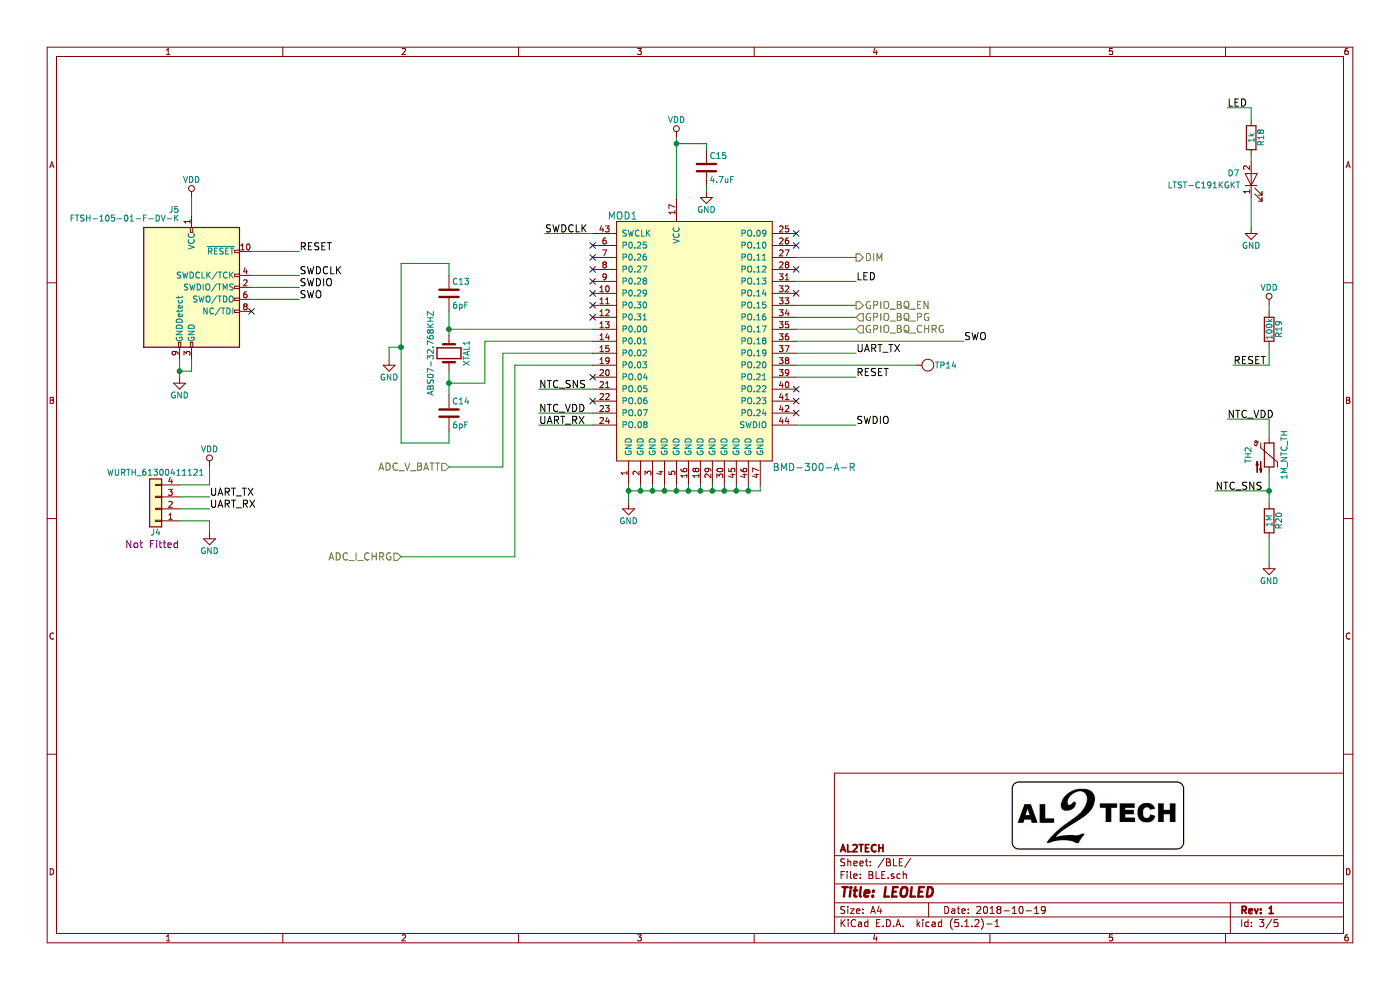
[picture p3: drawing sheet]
EESchema Schematic File Version 4
LIBS:LEOLED_rev1-cache
EELAYER 29 0
EELAYER END
$Descr A4 11693 8268
encoding utf-8
Sheet 3 5
Title "LEOLED"
Date "2018-10-19"
Rev "1"
Comp "AL2TECH"
Comment1 ""
Comment2 ""
Comment3 ""
Comment4 ""
$EndDescr
$Comp
L LEOLED_rev1-rescue:BMD-300-A-R-Modules-LEOLED_rev1-rescue-LEOLED_rev1-rescue MOD1
U 1 1
P 5750 2950
F 0 "MOD1" H 5200 4100 60  0000 C CNN
F 1 "BMD-300-A-R" H 6800 2000 60  0000 C CNN
F 2 "Modules:BLE_Rigado_BMD-300" H 5775 3150 60  0001 L CNN
F 3 "http://www.rigado.com/?wpdmdl=1441" H 5775 3250 60  0001 L CNN
F 4 "1.7V to 3V" H 5775 3350 60  0001 L CNN "Rating"
F 5 "NA" H 5775 3450 60  0001 L CNN "Tolerance"
F 6 "Rigado Inc" H 5775 3550 60  0001 L CNN "Manufacturer"
F 7 "BMD-300-A-R" H 5775 3650 60  0001 L CNN "Manufacturer PN"
F 8 "Digy-Key" H 5775 3750 60  0001 L CNN "Supplier"
F 9 "1604-1006-1-ND" H 5775 3850 60  0001 L CNN "Supplier PN"
F 10 "https://www.digikey.com/product-detail/en/rigado-inc/BMD-300-A-R/1604-1006-1-ND/5878285" H 5775 3950 60  0001 L CNN "Supplier Link"
F 11 "MOD BLE 4.2 NORDIC NRF52832 SOC" H 5775 4050 60  0001 L CNN "Description"
F 12 "Fitted" H 5775 4150 60  0001 L CNN "Assembly Option"
	1    5750 2950
	1    0    0    -1  
$EndComp
$Comp
L LEOLED_rev1-rescue:GND-power-LEOLED_rev1-rescue-LEOLED_rev1-rescue #PWR020
U 1 1
P 5250 4200
F 0 "#PWR020" H 5250 3950 50  0001 C CNN
F 1 "GND" H 5250 4050 50  0000 C CNN
F 2 "" H 5250 4200 50  0001 C CNN
F 3 "" H 5250 4200 50  0001 C CNN
	1    5250 4200
	1    0    0    -1  
$EndComp
$Comp
L LEOLED_rev1-rescue:ABS07-32.768KHZ-Crystal-LEOLED_rev1-rescue-LEOLED_rev1-rescue XTAL1
U 1 1
P 3750 2950
F 0 "XTAL1" H 3750 3100 50  0000 C CNN
F 1 "ABS07-32.768KHZ" H 3750 2800 50  0000 C CNN
F 2 "Crystal:ABS07-32.768KHZ-7-T" H 3775 3150 60  0001 L CNN
F 3 "http://www.abracon.com/Resonators/ABS07.pdf" H 3775 3250 60  0001 L CNN
F 4 "NA" H 3775 3350 60  0001 L CNN "Rating"
F 5 "20ppm" H 3775 3450 60  0001 L CNN "Tolerance"
F 6 "Abracon LLC" H 3775 3550 60  0001 L CNN "Manufacturer"
F 7 "ABS07-32.768KHZ-7-T" H 3775 3650 60  0001 L CNN "Manufacturer PN"
F 8 "Digy-Key" H 3775 3750 60  0001 L CNN "Supplier"
F 9 "535-9543-1-ND" H 3775 3850 60  0001 L CNN "Supplier PN"
F 10 "https://www.digikey.com/products/en?keywords=535-9543-1-ND" H 3775 3950 60  0001 L CNN "Supplier Link"
F 11 "32.768kHz ±20ppm Crystal 7pF 70 kOhms 2-SMD, No Lead" H 3775 4050 60  0001 L CNN "Description"
F 12 "Fitted" H 3775 4150 60  0001 L CNN "Assembly Option"
	1    3750 2950
	0    1    1    0   
$EndComp
$Comp
L LEOLED_rev1-rescue:VDD-power-LEOLED_rev1-rescue-LEOLED_rev1-rescue #PWR021
U 1 1
P 5650 1150
F 0 "#PWR021" H 5650 1000 50  0001 C CNN
F 1 "VDD" H 5650 1300 50  0000 C CNN
F 2 "" H 5650 1150 50  0001 C CNN
F 3 "" H 5650 1150 50  0001 C CNN
	1    5650 1150
	1    0    0    -1  
$EndComp
$Comp
L LEOLED_rev1-rescue:4.7uF-Ceramic_Capacitor_SMD_16V-LEOLED_rev1-rescue-LEOLED_rev1-rescue C15
U 1 1
P 5900 1400
F 0 "C15" H 5925 1500 50  0000 L CNN
F 1 "4.7uF" H 5925 1300 50  0000 L CNN
F 2 "Ceramic_Capacitor_SMD:C_0603_1608Metric" H 5925 1600 60  0001 L CNN
F 3 "http://www.samsungsem.com/kr/front/downloadcms.do?path=/kr/support/product-search/mlcc/__icsFiles/afieldfile/2014/11/05&fileName=C_CL10A475KO8NNNC.pdf" H 5925 1700 60  0001 L CNN
F 4 "16V" H 5925 1800 60  0001 L CNN "Rating"
F 5 "10% X5R" H 5925 1900 60  0001 L CNN "Tolerance"
F 6 "Samsung Electro-Mechanics" H 5925 2000 60  0001 L CNN "Manufacturer"
F 7 "CL10A475KO8NNNC" H 5925 2100 60  0001 L CNN "Manufacturer PN"
F 8 "Digy-Key" H 5925 2200 60  0001 L CNN "Supplier"
F 9 "1276-1784-1-ND" H 5925 2300 60  0001 L CNN "Supplier PN"
F 10 "https://www.digikey.com/product-detail/en/samsung-electro-mechanics/CL10A475KO8NNNC/1276-1784-1-ND/3889870" H 5925 2400 60  0001 L CNN "Supplier Link"
F 11 "4.7µF ±10% 16V Ceramic Capacitor X5R 0603 (1608 Metric)" H 5925 2500 60  0001 L CNN "Description"
F 12 "Fitted" H 5925 2600 60  0001 L CNN "Assembly Option"
	1    5900 1400
	1    0    0    -1  
$EndComp
$Comp
L LEOLED_rev1-rescue:GND-power-LEOLED_rev1-rescue-LEOLED_rev1-rescue #PWR022
U 1 1
P 5900 1600
F 0 "#PWR022" H 5900 1350 50  0001 C CNN
F 1 "GND" H 5900 1450 50  0000 C CNN
F 2 "" H 5900 1600 50  0001 C CNN
F 3 "" H 5900 1600 50  0001 C CNN
	1    5900 1600
	1    0    0    -1  
$EndComp
$Comp
L LEOLED_rev1-rescue:6pF-Ceramic_Capacitor_SMD_50V-LEOLED_rev1-rescue-LEOLED_rev1-rescue C14
U 1 1
P 3750 3450
F 0 "C14" H 3775 3550 50  0000 L CNN
F 1 "6pF" H 3775 3350 50  0000 L CNN
F 2 "Ceramic_Capacitor_SMD:C_0402_1005Metric" H 3775 3650 60  0001 L CNN
F 3 "http://search.murata.co.jp/Ceramy/image/img/A01X/G101/ENG/GRM1555C1H6R0DA01-01.pdf" H 3775 3750 60  0001 L CNN
F 4 "50V" H 3775 3850 60  0001 L CNN "Rating"
F 5 "±0.5pF" H 3775 3950 60  0001 L CNN "Tolerance"
F 6 "Murata Electronics North America" H 3775 4050 60  0001 L CNN "Manufacturer"
F 7 "GRM1555C1H6R0DA01D" H 3775 4150 60  0001 L CNN "Manufacturer PN"
F 8 "Digy-Key" H 3775 4250 60  0001 L CNN "Supplier"
F 9 "490-5877-1-ND" H 3775 4350 60  0001 L CNN "Supplier PN"
F 10 "https://www.digikey.com/products/en?keywords=490-5877-1-ND" H 3775 4450 60  0001 L CNN "Supplier Link"
F 11 "6pF ±0.5pF 50V Ceramic Capacitor C0G, NP0 0402" H 3775 4550 60  0001 L CNN "Description"
F 12 "Fitted" H 3775 4650 60  0001 L CNN "Assembly Option"
	1    3750 3450
	1    0    0    -1  
$EndComp
$Comp
L LEOLED_rev1-rescue:6pF-Ceramic_Capacitor_SMD_50V-LEOLED_rev1-rescue-LEOLED_rev1-rescue C13
U 1 1
P 3750 2450
F 0 "C13" H 3775 2550 50  0000 L CNN
F 1 "6pF" H 3775 2350 50  0000 L CNN
F 2 "Ceramic_Capacitor_SMD:C_0402_1005Metric" H 3775 2650 60  0001 L CNN
F 3 "http://search.murata.co.jp/Ceramy/image/img/A01X/G101/ENG/GRM1555C1H6R0DA01-01.pdf" H 3775 2750 60  0001 L CNN
F 4 "50V" H 3775 2850 60  0001 L CNN "Rating"
F 5 "±0.5pF" H 3775 2950 60  0001 L CNN "Tolerance"
F 6 "Murata Electronics North America" H 3775 3050 60  0001 L CNN "Manufacturer"
F 7 "GRM1555C1H6R0DA01D" H 3775 3150 60  0001 L CNN "Manufacturer PN"
F 8 "Digy-Key" H 3775 3250 60  0001 L CNN "Supplier"
F 9 "490-5877-1-ND" H 3775 3350 60  0001 L CNN "Supplier PN"
F 10 "https://www.digikey.com/products/en?keywords=490-5877-1-ND" H 3775 3450 60  0001 L CNN "Supplier Link"
F 11 "6pF ±0.5pF 50V Ceramic Capacitor C0G, NP0 0402" H 3775 3550 60  0001 L CNN "Description"
F 12 "Fitted" H 3775 3650 60  0001 L CNN "Assembly Option"
	1    3750 2450
	1    0    0    -1  
$EndComp
$Comp
L LEOLED_rev1-rescue:GND-power-LEOLED_rev1-rescue-LEOLED_rev1-rescue #PWR023
U 1 1
P 3250 3000
F 0 "#PWR023" H 3250 2750 50  0001 C CNN
F 1 "GND" H 3250 2850 50  0000 C CNN
F 2 "" H 3250 3000 50  0001 C CNN
F 3 "" H 3250 3000 50  0001 C CNN
	1    3250 3000
	1    0    0    -1  
$EndComp
$Comp
L LEOLED_rev1-rescue:GND-power-LEOLED_rev1-rescue-LEOLED_rev1-rescue #PWR024
U 1 1
P 10450 1900
F 0 "#PWR024" H 10450 1650 50  0001 C CNN
F 1 "GND" H 10450 1750 50  0000 C CNN
F 2 "" H 10450 1900 50  0001 C CNN
F 3 "" H 10450 1900 50  0001 C CNN
	1    10450 1900
	1    0    0    -1  
$EndComp
$Comp
L LEOLED_rev1-rescue:1k-Resistor_SMD_0603-LEOLED_rev1-rescue-LEOLED_rev1-rescue R18
U 1 1
P 10450 1150
F 0 "R18" V 10530 1150 50  0000 C CNN
F 1 "1k" V 10450 1150 50  0000 C CNN
F 2 "Resistor_SMD:R_0603_1608Metric" H 10475 1350 60  0001 L CNN
F 3 "http://www.te.com/commerce/DocumentDelivery/DDEController?Action=srchrtrv&DocNm=1773204&DocType=DS&DocLang=English" H 10475 1450 60  0001 L CNN
F 4 "0.1W" H 10475 1550 60  0001 L CNN "Rating"
F 5 "1%" H 10475 1650 60  0001 L CNN "Tolerance"
F 6 "TE Connectivity" H 10475 1750 60  0001 L CNN "Manufacturer"
F 7 "CRG0603F1K0" H 10475 1850 60  0001 L CNN "Manufacturer PN"
F 8 "Digy-Key" H 10475 1950 60  0001 L CNN "Supplier"
F 9 "A106049TR-ND" H 10475 2050 60  0001 L CNN "Supplier PN"
F 10 "https://www.digikey.com/product-detail/en/te-connectivity-passive-product/CRG0603F1K0/A106049TR-ND/2380735" H 10475 2150 60  0001 L CNN "Supplier Link"
F 11 "1 kOhms ±1% 0.1W, 1/10W Chip Resistor 0603 (1608 Metric) Thick Film" H 10475 2250 60  0001 L CNN "Description"
F 12 "Fitted" H 10475 2350 60  0001 L CNN "Assembly Option"
	1    10450 1150
	1    0    0    -1  
$EndComp
Text HLabel 3350 4650 0    60   Input ~ 0
ADC_I_CHRG
$Comp
L LEOLED_rev1-rescue:100k-Resistor_SMD_0603-LEOLED_rev1-rescue-LEOLED_rev1-rescue R19
U 1 1
P 10600 2750
F 0 "R19" V 10680 2750 50  0000 C CNN
F 1 "100k" V 10600 2750 50  0000 C CNN
F 2 "Resistor_SMD:R_0603_1608Metric" H 10625 2950 60  0001 L CNN
F 3 "http://www.te.com/commerce/DocumentDelivery/DDEController?Action=srchrtrv&DocNm=1773204&DocType=DS&DocLang=English" H 10625 3050 60  0001 L CNN
F 4 "0.1W" H 10625 3150 60  0001 L CNN "Rating"
F 5 "1%" H 10625 3250 60  0001 L CNN "Tolerance"
F 6 "TE Connectivity" H 10625 3350 60  0001 L CNN "Manufacturer"
F 7 "CRG0603F100K" H 10625 3450 60  0001 L CNN "Manufacturer PN"
F 8 "Digy-Key" H 10625 3550 60  0001 L CNN "Supplier"
F 9 "A106046CT-ND" H 10625 3650 60  0001 L CNN "Supplier PN"
F 10 "https://www.digikey.com/product-detail/en/te-connectivity-passive-product/CRG0603F100K/A106046CT-ND/3477684" H 10625 3750 60  0001 L CNN "Supplier Link"
F 11 "100 kOhms ±1% 0.1W, 1/10W Chip Resistor 0603 (1608 Metric)" H 10625 3850 60  0001 L CNN "Description"
F 12 "Fitted" H 10625 3950 60  0001 L CNN "Assembly Option"
	1    10600 2750
	1    0    0    -1  
$EndComp
$Comp
L LEOLED_rev1-rescue:VDD-power-LEOLED_rev1-rescue-LEOLED_rev1-rescue #PWR025
U 1 1
P 10600 2550
F 0 "#PWR025" H 10600 2400 50  0001 C CNN
F 1 "VDD" H 10600 2700 50  0000 C CNN
F 2 "" H 10600 2550 50  0001 C CNN
F 3 "" H 10600 2550 50  0001 C CNN
	1    10600 2550
	1    0    0    -1  
$EndComp
Text Label 7150 2350 0    60   ~ 0
LED
Text Label 10250 900  0    60   ~ 0
LED
Text Label 10300 3050 0    60   ~ 0
RESET
Text Label 7150 3150 0    60   ~ 0
RESET
Wire Wire Line
	5250 4050 5250 4100
Wire Wire Line
	5250 4100 5350 4100
Wire Wire Line
	6350 4100 6350 4050
Connection ~ 5250 4100
Wire Wire Line
	6250 4050 6250 4100
Connection ~ 6250 4100
Wire Wire Line
	6150 4050 6150 4100
Connection ~ 6150 4100
Wire Wire Line
	6050 4050 6050 4100
Connection ~ 6050 4100
Wire Wire Line
	5950 4050 5950 4100
Connection ~ 5950 4100
Wire Wire Line
	5850 4050 5850 4100
Connection ~ 5850 4100
Wire Wire Line
	5750 4050 5750 4100
Connection ~ 5750 4100
Wire Wire Line
	5650 4050 5650 4100
Connection ~ 5650 4100
Wire Wire Line
	5550 4050 5550 4100
Connection ~ 5550 4100
Wire Wire Line
	5450 4050 5450 4100
Connection ~ 5450 4100
Wire Wire Line
	5350 4050 5350 4100
Connection ~ 5350 4100
Wire Wire Line
	5650 1150 5650 1200
Wire Wire Line
	5650 1200 5900 1200
Wire Wire Line
	5900 1200 5900 1250
Connection ~ 5650 1200
Wire Wire Line
	5900 1550 5900 1600
Wire Wire Line
	3750 2750 4950 2750
Wire Wire Line
	3750 2600 3750 2750
Wire Wire Line
	3750 3100 3750 3200
Wire Wire Line
	3750 3200 4050 3200
Wire Wire Line
	4050 3200 4050 2850
Wire Wire Line
	4050 2850 4950 2850
Wire Wire Line
	3250 3000 3250 2900
Wire Wire Line
	3750 2200 3750 2300
Connection ~ 3750 2750
Wire Wire Line
	3250 2900 3350 2900
Wire Wire Line
	3350 2200 3350 2900
Wire Wire Line
	3350 3700 3750 3700
Wire Wire Line
	3750 3700 3750 3600
Connection ~ 3750 3200
Connection ~ 3350 2900
Wire Wire Line
	3350 2200 3750 2200
Wire Wire Line
	10450 900  10450 1000
Wire Wire Line
	10450 1300 10450 1350
Wire Wire Line
	10450 1650 10450 1900
Wire Wire Line
	10600 3050 10600 2900
Wire Wire Line
	10600 2600 10600 2550
Wire Wire Line
	4300 3050 4950 3050
Wire Wire Line
	4300 3050 4300 4650
Wire Wire Line
	4300 4650 3350 4650
Wire Wire Line
	6650 2350 7150 2350
Wire Wire Line
	10250 900  10450 900 
Wire Wire Line
	10300 3050 10600 3050
Wire Wire Line
	6650 3150 7150 3150
Wire Wire Line
	6650 2750 7150 2750
Wire Wire Line
	6650 2650 7150 2650
Wire Wire Line
	6650 2550 7150 2550
Text HLabel 7150 2550 2    60   Output ~ 0
GPIO_BQ_EN
Text HLabel 7150 2650 2    60   Input ~ 0
GPIO_BQ_PG
Text HLabel 7150 2750 2    60   Input ~ 0
GPIO_BQ_CHRG
$Comp
L LEOLED_rev1-rescue:1M_NTC_TH-Thermistor-LEOLED_rev1-rescue-LEOLED_rev1-rescue TH2
U 1 1
P 10600 3800
F 0 "TH2" V 10425 3800 50  0000 C CNN
F 1 "1M_NTC_TH" V 10725 3800 50  0000 C CNN
F 2 "Resistor_SMD:R_0603_1608Metric" H 10625 4000 60  0001 L CNN
F 3 "https://product.tdk.com/info/en/catalog/datasheets/503021/tpd_commercial_ntc-thermistor_ntcg_en.pdf" H 10625 4100 60  0001 L CNN
F 4 "0.1W" H 10625 4200 60  0001 L CNN "Rating"
F 5 "3%, B25/50 4661K" H 10625 4300 60  0001 L CNN "Tolerance"
F 6 "TDK Corporation" H 10625 4400 60  0001 L CNN "Manufacturer"
F 7 "NTCG164QH105HT1" H 10625 4500 60  0001 L CNN "Manufacturer PN"
F 8 "Digy-Key" H 10625 4600 60  0001 L CNN "Supplier"
F 9 "445-174918-1-ND" H 10625 4700 60  0001 L CNN "Supplier PN"
F 10 "https://www.digikey.com/product-detail/en/tdk-corporation/NTCG164QH105HT1/445-174918-1-ND/6680149" H 10625 4800 60  0001 L CNN "Supplier Link"
F 11 "NTC Thermistor 1M 0603 (1608 Metric)" H 10625 4900 60  0001 L CNN "Description"
F 12 "Fitted" H 10625 5000 60  0001 L CNN "Assembly Option"
	1    10600 3800
	1    0    0    -1  
$EndComp
$Comp
L LEOLED_rev1-rescue:1M-Resistor_SMD_0603-LEOLED_rev1-rescue-LEOLED_rev1-rescue R20
U 1 1
P 10600 4350
F 0 "R20" V 10680 4350 50  0000 C CNN
F 1 "1M" V 10600 4350 50  0000 C CNN
F 2 "Resistor_SMD:R_0603_1608Metric" H 10625 4550 60  0001 L CNN
F 3 "http://www.te.com/commerce/DocumentDelivery/DDEController?Action=srchrtrv&DocNm=1773204&DocType=DS&DocLang=English" H 10625 4650 60  0001 L CNN
F 4 "0.1W" H 10625 4750 60  0001 L CNN "Rating"
F 5 "1%" H 10625 4850 60  0001 L CNN "Tolerance"
F 6 "TE Connectivity" H 10625 4950 60  0001 L CNN "Manufacturer"
F 7 "CRG0603F1M0" H 10625 5050 60  0001 L CNN "Manufacturer PN"
F 8 "Digy-Key" H 10625 5150 60  0001 L CNN "Supplier"
F 9 "A121559CT-ND" H 10625 5250 60  0001 L CNN "Supplier PN"
F 10 "https://www.digikey.com/product-detail/en/te-connectivity-passive-product/CRG0603F1M0/A121559CT-ND/5246506" H 10625 5350 60  0001 L CNN "Supplier Link"
F 11 "1 MOhms ±1% 0.1W, 1/10W Chip Resistor 0603 (1608 Metric)" H 10625 5450 60  0001 L CNN "Description"
F 12 "Fitted" H 10625 5550 60  0001 L CNN "Assembly Option"
	1    10600 4350
	1    0    0    -1  
$EndComp
$Comp
L LEOLED_rev1-rescue:GND-power-LEOLED_rev1-rescue-LEOLED_rev1-rescue #PWR026
U 1 1
P 10600 4700
F 0 "#PWR026" H 10600 4450 50  0001 C CNN
F 1 "GND" H 10600 4550 50  0000 C CNN
F 2 "" H 10600 4700 50  0001 C CNN
F 3 "" H 10600 4700 50  0001 C CNN
	1    10600 4700
	1    0    0    -1  
$EndComp
Wire Wire Line
	10600 4500 10600 4700
Wire Wire Line
	10600 3950 10600 4100
Wire Wire Line
	10150 4100 10600 4100
Connection ~ 10600 4100
Wire Wire Line
	10600 3650 10600 3500
Wire Wire Line
	10600 3500 10250 3500
Text Label 10250 3500 0    60   ~ 0
NTC_VDD
Text Label 10150 4100 0    60   ~ 0
NTC_SNS
Wire Wire Line
	4500 3250 4950 3250
Wire Wire Line
	4500 3450 4950 3450
Text Label 4500 3450 0    60   ~ 0
NTC_VDD
Text Label 4500 3250 0    60   ~ 0
NTC_SNS
Wire Wire Line
	6650 2150 7150 2150
Text HLabel 7150 2150 2    60   Output ~ 0
DIM
$Comp
L LEOLED_rev1-rescue:FTSH-105-01-F-DV-K-Connector_Pin_Header-LEOLED_rev1-rescue-LEOLED_rev1-rescue J5
U 1 1
P 1600 2400
F 0 "J5" H 1500 3050 50  0000 R CNN
F 1 "FTSH-105-01-F-DV-K" H 1500 2950 50  0000 R BNN
F 2 "Connector_Pin_Header:Pin_Header_Straight_2x05_Pitch1.27mm_SMD" H 1625 2600 60  0001 L CNN
F 3 "http://suddendocs.samtec.com/prints/ftsh-1xx-xx-xxx-dv-xxx-xxx-mkt.pdf" H 1625 2700 60  0001 L CNN
F 4 "NA" H 1625 2800 60  0001 L CNN "Rating"
F 5 "NA" H 1625 2900 60  0001 L CNN "Tolerance"
F 6 "Samtec Inc." H 1625 3000 60  0001 L CNN "Manufacturer"
F 7 "FTSH-105-01-F-DV-K" H 1625 3100 60  0001 L CNN "Manufacturer PN"
F 8 "Digy-Key" H 1625 3200 60  0001 L CNN "Supplier"
F 9 "SAM8796-ND" H 1625 3300 60  0001 L CNN "Supplier PN"
F 10 "https://www.digikey.com/product-detail/en/samtec-inc/FTSH-105-01-F-DV-K/SAM8796-ND/2649974" H 1625 3400 60  0001 L CNN "Supplier Link"
F 11 "10 Positions Header, Cuttable Connector 0.050 (1.27mm) Surface Mount Gold" H 1625 3500 60  0001 L CNN "Description"
F 12 "Fitted" H 1625 3600 60  0001 L CNN "Assembly Option"
	1    1600 2400
	1    0    0    -1  
$EndComp
$Comp
L LEOLED_rev1-rescue:GND-power-LEOLED_rev1-rescue-LEOLED_rev1-rescue #PWR027
U 1 1
P 1500 3150
F 0 "#PWR027" H 1500 2900 50  0001 C CNN
F 1 "GND" H 1500 3000 50  0000 C CNN
F 2 "" H 1500 3150 50  0001 C CNN
F 3 "" H 1500 3150 50  0001 C CNN
	1    1500 3150
	1    0    0    -1  
$EndComp
$Comp
L LEOLED_rev1-rescue:VDD-power-LEOLED_rev1-rescue-LEOLED_rev1-rescue #PWR028
U 1 1
P 1600 1650
F 0 "#PWR028" H 1600 1500 50  0001 C CNN
F 1 "VDD" H 1600 1800 50  0000 C CNN
F 2 "" H 1600 1650 50  0001 C CNN
F 3 "" H 1600 1650 50  0001 C CNN
	1    1600 1650
	1    0    0    -1  
$EndComp
Wire Wire Line
	1500 3000 1500 3100
Wire Wire Line
	1500 3100 1600 3100
Wire Wire Line
	1600 3100 1600 3000
Connection ~ 1500 3100
Wire Wire Line
	1600 1650 1600 1800
NoConn ~ 2100 2600
Wire Wire Line
	2100 2100 2500 2100
Wire Wire Line
	2100 2300 2500 2300
Wire Wire Line
	2100 2400 2500 2400
Wire Wire Line
	2100 2500 2500 2500
Text Label 2500 2100 0    60   ~ 0
RESET
Text Label 2500 2300 0    60   ~ 0
SWDCLK
Text Label 2500 2400 0    60   ~ 0
SWDIO
Text Label 2500 2500 0    60   ~ 0
SWO
Wire Wire Line
	4550 1950 4950 1950
Text Label 4550 1950 0    60   ~ 0
SWDCLK
Text Label 7150 3550 0    60   ~ 0
SWDIO
Wire Wire Line
	7150 3550 6650 3550
Wire Wire Line
	6650 2850 8050 2850
Text Label 8050 2850 0    60   ~ 0
SWO
$Comp
L LEOLED_rev1-rescue:WURTH_61300411121-Connector_Pin_Header-LEOLED_rev1-rescue-LEOLED_rev1-rescue J4
U 1 1
P 1300 4250
F 0 "J4" H 1300 4450 50  0000 C CNN
F 1 "WURTH_61300411121" H 1300 3950 50  0000 C CNN
F 2 "Connector_Pin_Header:Pin_Header_Straight_1x04_Pitch2.54mm" H 1325 4450 60  0001 L CNN
F 3 "http://katalog.we-online.de/em/datasheet/6130xx11121.pdf" H 1325 4550 60  0001 L CNN
F 4 "NA" H 1325 4650 60  0001 L CNN "Rating"
F 5 "NA" H 1325 4750 60  0001 L CNN "Tolerance"
F 6 "Wurth Electronics Inc." H 1325 4850 60  0001 L CNN "Manufacturer"
F 7 "61300411121" H 1325 4950 60  0001 L CNN "Manufacturer PN"
F 8 "Digy-Key" H 1325 5050 60  0001 L CNN "Supplier"
F 9 "732-5317-ND" H 1325 5150 60  0001 L CNN "Supplier PN"
F 10 "https://www.digikey.com/product-detail/en/wurth-electronics-inc/61300411121/732-5317-ND/4846827" H 1325 5250 60  0001 L CNN "Supplier Link"
F 11 "4 Positions Header Connector 0.100 (2.54mm) Through Hole Gold" H 1325 5350 60  0001 L CNN "Description"
F 12 "Not Fitted" H 1100 4550 60  0000 L CNN "Assembly Option"
	1    1300 4250
	-1   0    0    1   
$EndComp
$Comp
L LEOLED_rev1-rescue:GND-power-LEOLED_rev1-rescue-LEOLED_rev1-rescue #PWR029
U 1 1
P 1750 4450
F 0 "#PWR029" H 1750 4200 50  0001 C CNN
F 1 "GND" H 1750 4300 50  0000 C CNN
F 2 "" H 1750 4450 50  0001 C CNN
F 3 "" H 1750 4450 50  0001 C CNN
	1    1750 4450
	1    0    0    -1  
$EndComp
$Comp
L LEOLED_rev1-rescue:VDD-power-LEOLED_rev1-rescue-LEOLED_rev1-rescue #PWR030
U 1 1
P 1750 3900
F 0 "#PWR030" H 1750 3750 50  0001 C CNN
F 1 "VDD" H 1750 4050 50  0000 C CNN
F 2 "" H 1750 3900 50  0001 C CNN
F 3 "" H 1750 3900 50  0001 C CNN
	1    1750 3900
	1    0    0    -1  
$EndComp
Wire Wire Line
	1750 3900 1750 4050
Wire Wire Line
	1750 4050 1500 4050
Wire Wire Line
	1500 4350 1750 4350
Wire Wire Line
	1750 4350 1750 4450
Wire Wire Line
	1500 4250 1750 4250
Wire Wire Line
	1500 4150 1750 4150
Text Label 1750 4150 0    60   ~ 0
UART_TX
Text Label 1750 4250 0    60   ~ 0
UART_RX
Wire Wire Line
	6650 2950 7150 2950
Text Label 7150 2950 0    60   ~ 0
UART_TX
Wire Wire Line
	4950 3550 4500 3550
Text Label 4500 3550 0    60   ~ 0
UART_RX
NoConn ~ 4950 2050
NoConn ~ 4950 2150
NoConn ~ 4950 2250
NoConn ~ 4950 2350
NoConn ~ 4950 2450
NoConn ~ 4950 2550
NoConn ~ 4950 2650
Wire Wire Line
	4950 2950 4200 2950
NoConn ~ 4950 3150
NoConn ~ 4950 3350
NoConn ~ 6650 1950
NoConn ~ 6650 2050
NoConn ~ 6650 2250
NoConn ~ 6650 2450
NoConn ~ 6650 3450
NoConn ~ 6650 3350
NoConn ~ 6650 3250
$Comp
L LEOLED_rev1-rescue:Test_Point-Test_Point-LEOLED_rev1-rescue-LEOLED_rev1-rescue TP14
U 1 1
P 7750 3050
F 0 "TP14" H 7900 3050 50  0000 C CNN
F 1 "Test_Point" H 7950 3150 50  0001 C CNN
F 2 "Test_Point:TestPoint_Pad_D1.5mm" H 7775 3250 60  0001 L CNN
F 3 "NA" H 7775 3350 60  0001 L CNN
F 4 "NA" H 7775 3450 60  0001 L CNN "Rating"
F 5 "NA" H 7775 3550 60  0001 L CNN "Tolerance"
F 6 "NA" H 7775 3650 60  0001 L CNN "Manufacturer"
F 7 "NA" H 7775 3750 60  0001 L CNN "Manufacturer PN"
F 8 "NA" H 7775 3850 60  0001 L CNN "Supplier"
F 9 "NA" H 7775 3950 60  0001 L CNN "Supplier PN"
F 10 "NA" H 7775 4050 60  0001 L CNN "Supplier Link"
F 11 "1.5mm Test Point" H 7775 4150 60  0001 L CNN "Description"
F 12 "Not Fitted" H 7775 4250 60  0001 L CNN "Assembly Option"
	1    7750 3050
	1    0    0    -1  
$EndComp
Wire Wire Line
	7650 3050 6650 3050
Wire Wire Line
	5250 4100 5250 4200
Wire Wire Line
	6250 4100 6350 4100
Wire Wire Line
	6150 4100 6250 4100
Wire Wire Line
	6050 4100 6150 4100
Wire Wire Line
	5950 4100 6050 4100
Wire Wire Line
	5850 4100 5950 4100
Wire Wire Line
	5750 4100 5850 4100
Wire Wire Line
	5650 4100 5750 4100
Wire Wire Line
	5550 4100 5650 4100
Wire Wire Line
	5450 4100 5550 4100
Wire Wire Line
	5350 4100 5450 4100
Wire Wire Line
	5650 1200 5650 1650
Wire Wire Line
	3750 2750 3750 2800
Wire Wire Line
	3750 3200 3750 3300
Wire Wire Line
	3350 2900 3350 3700
Wire Wire Line
	10600 4100 10600 4200
Wire Wire Line
	1500 3100 1500 3150
Text HLabel 3750 3900 0    60   Input ~ 0
ADC_V_BATT
Wire Wire Line
	4200 3900 3750 3900
Wire Wire Line
	4200 2950 4200 3900
$Comp
L LEOLED_rev1-rescue:LTST-C191KGKT-LED_SMD-LEOLED_rev1-rescue-LEOLED_rev1-rescue D7
U 1 1
P 10450 1500
F 0 "D7" V 10500 1700 50  0000 R CNN
F 1 "LTST-C191KGKT" V 10400 2200 50  0000 R CNN
F 2 "LED_SMD:LED_0603_1608Metric" H 10475 1700 60  0001 L CNN
F 3 "" H 10475 1800 60  0001 L CNN
F 4 "20mA" H 10475 1900 60  0001 L CNN "Rating"
F 5 "NA" H 10475 2000 60  0001 L CNN "Tolerance"
F 6 "Lite-On Inc." H 10475 2100 60  0001 L CNN "Manufacturer"
F 7 "LTST-C191KGKT" H 10475 2200 60  0001 L CNN "Manufacturer PN"
F 8 "Digy-Key" H 10475 2300 60  0001 L CNN "Supplier"
F 9 "160-1446-2-ND" H 10475 2400 60  0001 L CNN "Supplier PN"
F 10 "https://www.digikey.com/product-detail/en/lite-on-inc/LTST-C191KGKT/160-1446-2-ND/386835" H 10475 2500 60  0001 L CNN "Supplier Link"
F 11 "Green 571nm LED Indication - Discrete 2V 0603" H 10475 2600 60  0001 L CNN "Description"
F 12 "Fitted" H 10475 2700 60  0001 L CNN "Assembly Option"
	1    10450 1500
	0    -1   -1   0   
$EndComp
$EndSCHEMATC
